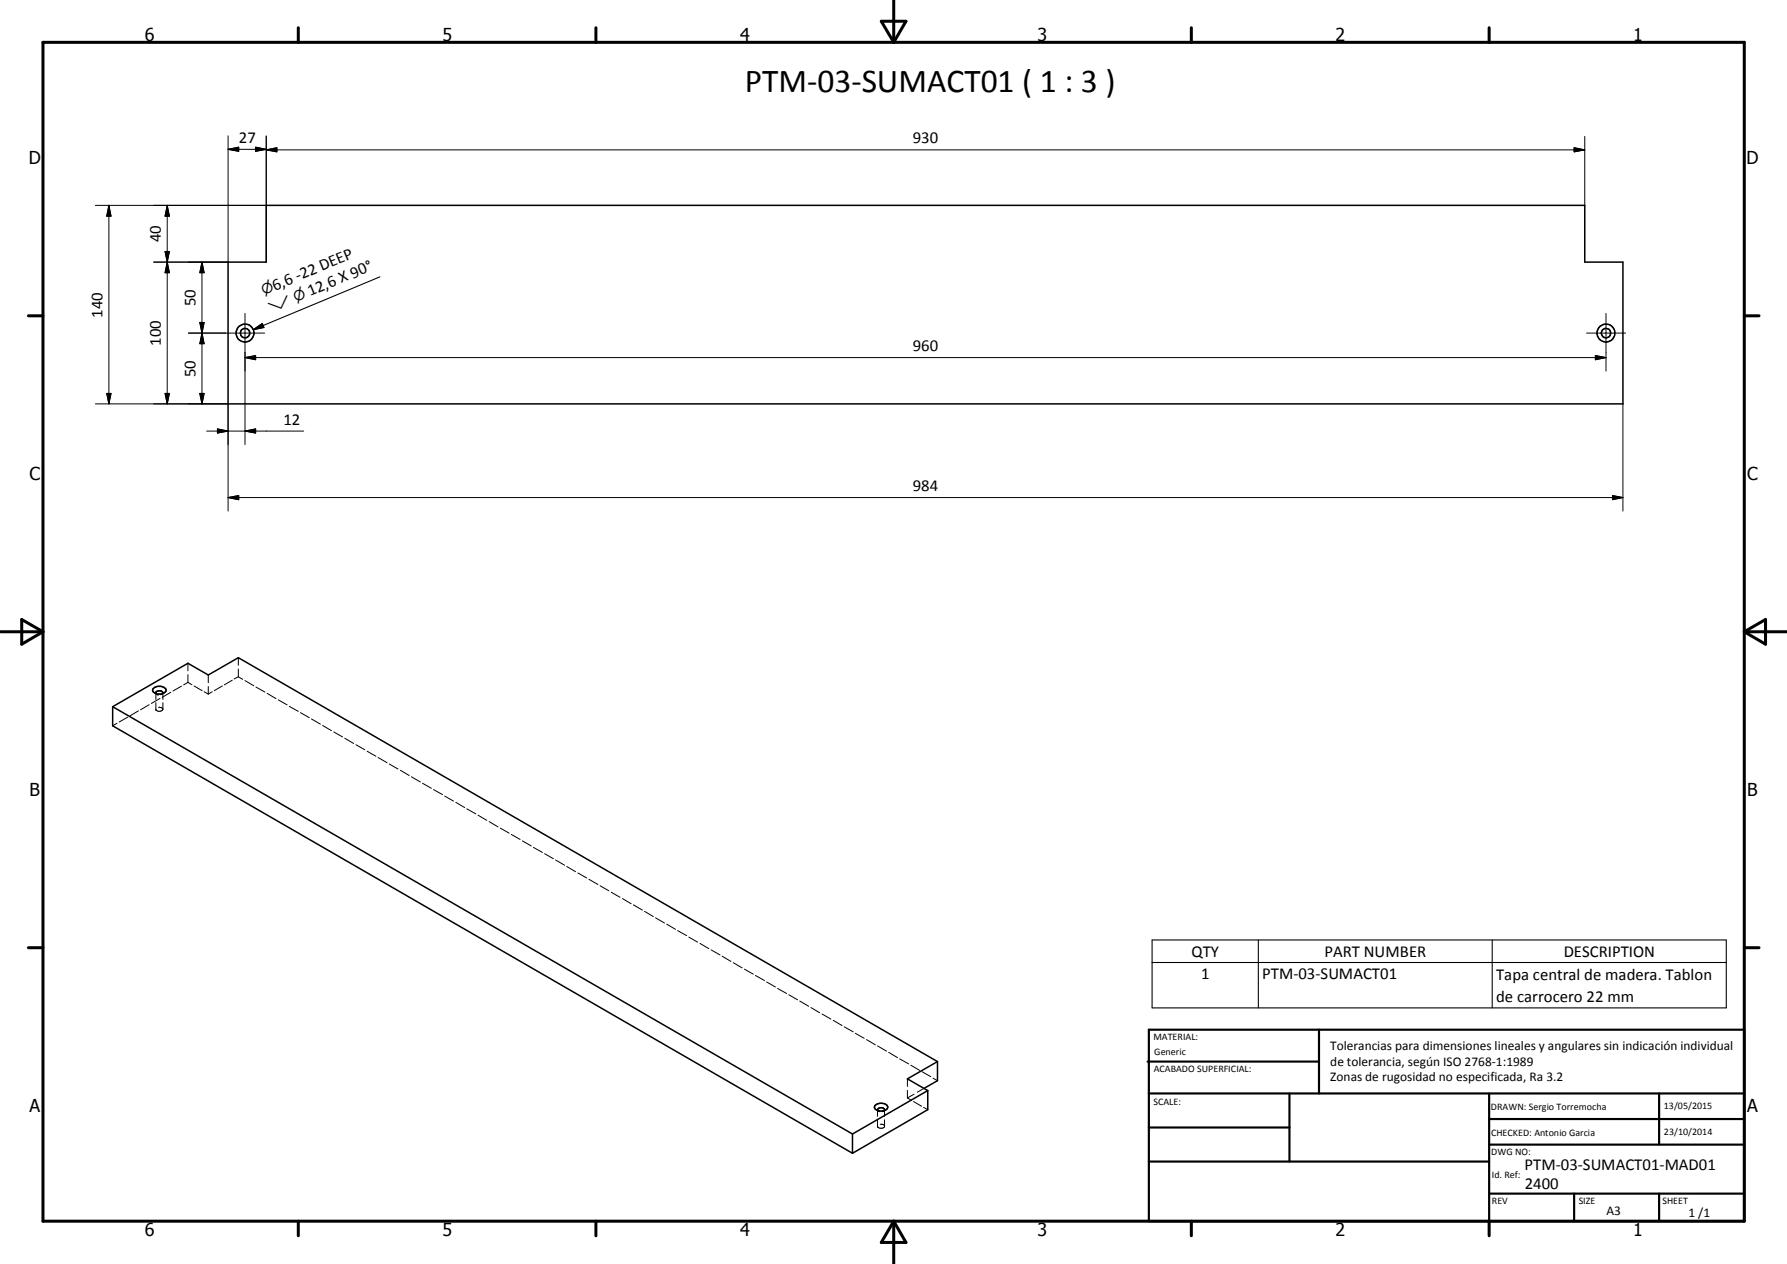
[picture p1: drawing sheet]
<svg xmlns="http://www.w3.org/2000/svg" width="420mm" height="297mm" viewBox="0 0 420 297" stroke-linecap="round" stroke-linejoin="round" font-family="sans-serif">
<g fill="none" stroke="#000" stroke-width=".35">
<path d="M62.6 48.3h310v13.3h9v33.3h-328v-33.3h9zM26.5 166.1v4.5l173.9 100.4M26.5 166.1l17.7-10.2 4.8 2.7 7-4 164.4 94.9M26.5 166.1l173.9 100.4M36.1 161.7a2.07 2.07 0 0 1 2.9 .3 1.48 1.48 0 0 1-2.1 1.1 .83 .83 0 0 1-.9-.5 .83 .83 0 0 1 .1-.9zM36.7 163l.1-.5a1.19 1.19 0 0 1 1.4 .1v.4M205.7 259.8a2.01 2.01 0 0 1 3 .2v.2a1.82 1.82 0 0 1-3.1 0zM218.1 256.3v4.5l-17.7 10.2M218.1 256.3l-17.7 10.2M220.4 249.5l-7.1 4 4.8 2.8M220.4 249.5v4.5l-3.2 1.8M200.4 266.5v4.5"/>
<path d="M206.4 261a.77 .77 0 0 1 .5-.8 .77 .77 0 0 1 .9 .3l.1 .5"/>
<circle cx="57.6" cy="78.3" r="2.1"/>
<circle cx="57.6" cy="78.3" r="1.12"/>
<circle cx="377.6" cy="78.3" r="2.11"/>
<circle cx="377.6" cy="78.3" r="1.09"/>
</g>
<g fill="none" stroke="#000" stroke-width=".24">
<path d="M53.6 35.1l2.5-.5v1zM53.6 31.9v29.7h-17.5M53.6 35.1h9M60.1 34.6l2.5 .5-2.5 .5zM62.6 35.2l2.5-.5v1zM62.6 35.2h310M62.6 31.9v29.7M370.1 34.7l2.5 .5-2.5 .5zM372.6 32v16.3M22.4 48.3h40.2M25.6 48.3l.5 2.5h-1zM25.6 48.3v46.6"/>
<path d="M38.8 59.1h1l-.5 2.5zM38.8 59.1l1 5h-1l1-5zM39.3 48.3l.5 2.5h-1zM39.3 48.3v46.6M39.3 61.6l.5 2.5h-1zM44.3 78.3h17.9M47 75.8h1l-.5 2.5zM47 75.8l1 5h-1l1-5zM47.5 78.3l.5 2.5h-1zM47.5 61.6l.5 2.5h-1zM47.5 61.6v33.3M57.6 73.7v30.8"/>
<path d="M373 78.3h9.2M377.6 73.7v13.5M22.4 94.9h31.2v25.2M25.1 92.5h1l-.5 2.4zM38.8 92.5h1l-.5 2.4zM47 92.5h1l-.5 2.4zM57.6 84l2.5-.4v.9zM57.6 84h320M375.1 83.6l2.5 .4-2.5 .5zM381.6 94.9v25.2M48.6 101.3h22.8M51.1 100.8l2.5 .5-2.5 .5z"/>
<path d="M53.6 116.9l2.5-.4v.9zM53.6 116.9h328M57.6 101.3l2.5-.5v1zM379.1 116.5l2.5 .4-2.5 .5zM44.2 155.9v1.7M44.2 158.5v1.9M49 158.6v1.8M54.6 159.9l-1.9 1.1M56 154.6v1.7M56 157.2v1.8M56 159l-.9 .6M56 159l1.1 .6"/>
<path d="M57.6 159.9l2.1 1.3M27.5 170l-1 .6M30 168.5l-2 1.2M32.5 167l-1.9 1.2M35.1 165.6l-2 1.2M36.4 162.9h.1M36.6 166.7h.1M36.6 165.1v1.7a1 1 0 0 0 1.7-.1M36.6 162.8v1.6M36.7 163l.5 .2M36.7 163.1l.2 .1M37.2 163.2h.1"/>
<path d="M37.3 166.2l.6 .1 .4 .4M37.6 164.1l-2 1.2M38.2 163.1l-.5 .1M38.2 163l-.1 .1M38.3 162.8v1.6M38.3 165.1v1.6M38.6 162.9h-.2M40.2 162.7l-2.1 1.2M42.7 161.2l-2 1.2M44.2 160.4l-1 .6M44.2 160.4l.9 .5M45.6 161.2l1.9 1.1"/>
<path d="M48 162.6l1 .5M49 161.3v1.8M49.9 162.6l-.9 .5M52.3 161.2l-1.9 1.1M60.2 161.5l2.1 1.1M62.8 162.9l2.1 1.3M65.4 164.5l2.1 1.2M68 166l2.1 1.2M70.6 167.5l2.1 1.2M73.2 169l2.1 1.2M75.8 170.5l2.1 1.2M78.5 172l2 1.2"/>
<path d="M81.1 173.5l2 1.2M83.7 175l2.1 1.2M86.3 176.5l2.1 1.2M88.9 178l2.1 1.2M91.5 179.5l2.1 1.2M94.1 181l2.1 1.2M96.7 182.5l2.1 1.3M99.3 184.1l2.1 1.2M101.9 185.5l2.1 1.2M104.6 187.1l2 1.2M107.2 188.6l2.1 1.2M109.8 190.1l2.1 1.2"/>
<path d="M112.4 191.6l2.1 1.2M115 193.1l2.1 1.2M117.6 194.6l2.1 1.2M120.2 196.1l2.1 1.2M122.8 197.6l2.1 1.2M125.4 199.1l2.1 1.2M128 200.6l2.1 1.2M130.6 202.1l2.1 1.2M133.3 203.6l2 1.3M135.9 205.1l2.1 1.2M138.5 206.6l2.1 1.3M141.1 208.2l2.1 1.1"/>
<path d="M143.7 209.7l2.1 1.2M146.3 211.2l2.1 1.2M148.9 212.6l2.1 1.3M151.5 214.2l2.1 1.2M154.1 215.7l2.1 1.2M156.7 217.2l2.1 1.2M159.3 218.7l2.1 1.2M162 220.2l2 1.2M164.6 221.7l2.1 1.2M167.2 223.2l2.1 1.2M169.8 224.7l2.1 1.2M172.4 226.2l2.1 1.3"/>
<path d="M175 227.8l2.1 1.1M177.6 229.2l2.1 1.2M180.2 230.8l2.1 1.1M182.8 232.3l2.1 1.2M185.5 233.8l2 1.1M188 235.2l2.1 1.3M190.7 236.8l2 1.2M193.3 238.3l2.1 1.2M195.9 239.8l2.1 1.2M198.5 241.3l2.1 1.2M201.1 242.8l2.1 1.2M203.7 244.3l2.1 1.2"/>
<path d="M206.3 245.8l2.1 1.2M208.9 247.3l2.1 1.2M211.5 248.8l2.1 1.2M213.3 258l1 .6M213.3 253.5v1.8M213.3 256.2v1.8M214.2 250.3l2 1.2M214.8 258.9l1.9 1.1M214.9 257.1l-1.6 .9M216.8 251.8l2.1 1.2M217.2 255.8l-1.5 .9M219.4 253.4l1 .6"/>
<path d="M206.1 260.8l.1 .1M206.3 264.7h.1M206.3 260.8v1.5M206.3 263.1v1.6M206.4 261l.4 .2M206.4 261l.2 .1M206.8 261.2h.1M207 264.2h.6l.4 .3M207.9 261l-.5 .2M207.9 261l-.2 .2M208 263.1v1.7a1.01 1.01 0 0 1-1.7-.1M208 260.8v1.5"/>
<path d="M208.3 260.8l-.2 .1M217.2 260.2l.9 .6"/>
</g>
<g fill="none" stroke="#000" stroke-width=".71">
<path d="M10.1 9.9h400v277.1h-400zM70.1 6.5v3.4M140.1 6.5v3.4M207.2 5h5.8l-2.9 4.9zM210.1 0v9.9M280.1 6.5v3.4M350.1 6.5v3.4M6.7 74.2h3.4M410.1 74.2h3.5M.1 148.5h10M5.1 145.6l5 2.9-5 2.9zM410.1 148.5h10"/>
<path d="M410.1 148.5l5-2.9v5.8zM6.7 222.7h3.4M410.1 222.7h3.5M70.1 287v3.4M140.1 287v3.4M210.1 287v10M210.1 287l2.9 5h-5.8zM280.1 287v3.4M350.1 287v3.4"/>
</g>
<g fill="none" stroke="#000" stroke-width=".51">
<path d="M269.8 249.5h40.3M270.1 242h140v45h-140zM270.1 257h140M303.2 257v16M310.1 242v15M350.1 257v30M390.1 257v12M270.1 265h33.1M270.1 273h80M350.1 269h60M350.1 263h60M350.1 280.5h60"/>
<path d="M370.1 280.5v6.5M390.1 280.5v6.5"/>
</g>
<path d="M59.6 77.5l2.1-1.5 .3 1zM89.3 65.1l-29.7 12.4M270.9 220.9h135v16h-135zM270.9 226.2h135M295.9 220.9v16M350.8 220.9v16" fill="none" stroke="#000" stroke-width=".25"/>
<g fill="#000">
<path d="M53.6 35.1l2.5-.5v1zM60.1 34.6l2.5 .5-2.5 .5zM62.6 35.2l2.5-.5v1zM370.1 34.7l2.5 .5-2.5 .5zM25.6 48.3l.5 2.5h-1zM38.8 59.1h1l-.5 2.5zM39.3 48.3l.5 2.5h-1zM39.3 61.6l.5 2.5h-1zM47 75.8h1l-.5 2.5zM47.5 61.6l.5 2.5h-1zM59.6 77.5l2.1-1.5 .3 1zM25.1 92.5h1l-.5 2.4z"/>
<path d="M38.8 92.5h1l-.5 2.4zM47 92.5h1l-.5 2.4zM47.5 78.3l.5 2.5h-1zM57.6 84l2.5-.4v.9zM375.1 83.6l2.5 .4-2.5 .5zM51.1 100.8l2.5 .5-2.5 .5zM53.6 116.9l2.5-.4v.9zM57.6 101.3l2.5-.5v1zM379.1 116.5l2.5 .4-2.5 .5z"/>
</g>
<text font-size="7.9" x="175.1" y="21.6">PTM-03-SUMACT01 ( 1 : 3 )</text>
<g font-size="4.2">
<text x="34" y="9.6">6</text>
<text x="104" y="9.6">5</text>
<text x="174" y="9.6">4</text>
<text x="244" y="9.6">3</text>
<text x="314" y="9.6">2</text>
<text x="384" y="9.6">1</text>
<text x="6.8" y="38.7">D</text>
<text x="410.6" y="38.7">D</text>
<text x="7" y="112.9">C</text>
<text x="410.8" y="112.9">C</text>
<text x="7" y="187.1">B</text>
<text x="410.8" y="187.1">B</text>
<text x="7" y="261.4">A</text>
<text x="410.8" y="261.4">A</text>
<text x="34" y="290.4">6</text>
<text x="104" y="290.4">5</text>
<text x="174" y="290.4">4</text>
<text x="244" y="290.4">3</text>
<text x="314" y="290.4">2</text>
<text x="384" y="290.4">1</text>
</g>
<g font-size="3.9">
<text x="56.1" y="33.6">27</text>
<text x="214.6" y="33.7">930</text>
<text x="37.8" y="57" transform="rotate(-90 37.8 57)">40</text>
<text x="46" y="72" transform="rotate(-90 46 72)">50</text>
<text x="64.6" y="68.4" transform="rotate(-22 64.6 68.4)">6,6 -22 DEEP</text>
<text x="72.9" y="69.6" transform="rotate(-22 72.9 69.6)">12,6 X 90°</text>
<text x="24.1" y="74.6" transform="rotate(-90 24.1 74.6)">140</text>
<text x="37.8" y="81.3" transform="rotate(-90 37.8 81.3)">100</text>
<text x="214.6" y="82.5">960</text>
<text x="46" y="88.6" transform="rotate(-90 46 88.6)">50</text>
<text x="66.7" y="99.8">12</text>
<text x="214.6" y="115.4">984</text>
<text x="280.2" y="224.8">QTY</text>
<text x="311.4" y="224.8">PART NUMBER</text>
<text x="367.7" y="224.8">DESCRIPTION</text>
<text x="282.4" y="230.1">1</text>
<text x="296.8" y="230.1">PTM-03-SUMACT01</text>
<text x="351.8" y="230.2">Tapa central de madera. Tablon</text>
<text x="351.8" y="235.5">de carrocero 22 mm</text>
<text x="358.5" y="275">PTM-03-SUMACT01-MAD01</text>
<text x="358.5" y="279.4">2400</text>
</g>
<g font-size="3.3">
<text x="62" y="69.4" transform="rotate(-22 62 69.4)">n</text>
<text x="69.5" y="71" transform="rotate(-22 69.5 71)">n</text>
<text x="63.7" y="73.4" transform="rotate(-22 63.7 73.4)">w</text>
</g>
<g font-size="3.1">
<text x="312.7" y="246.8">Tolerancias para dimensiones lineales y angulares sin indicación individual</text>
<text x="312.7" y="250.4">de tolerancia, según ISO 2768-1:1989</text>
<text x="312.7" y="254">Zonas de rugosidad no especificada, Ra 3.2</text>
<text x="377.7" y="285.6">A3</text>
<text x="397" y="285.9">1 /1</text>
</g>
<g font-size="2.4">
<text x="271.2" y="244.4">MATERIAL:</text>
<text x="271.3" y="252">ACABADO SUPERFICIAL:</text>
<text x="271.4" y="247.9">Generic</text>
<text x="271.2" y="259.7">SCALE:</text>
<text x="350.6" y="260.8">DRAWN: Sergio Torremocha</text>
<text x="391.2" y="260.6">13/05/2015</text>
<text x="350.6" y="267">CHECKED: Antonio Garcia</text>
<text x="391.2" y="266.7">23/10/2014</text>
<text x="350.6" y="271.4">DWG NO:</text>
<text x="350.8" y="276.9">Id. Ref:</text>
<text x="350.8" y="282.8">REV</text>
<text x="371.2" y="282.9">SIZE</text>
<text x="390.9" y="282.9">SHEET</text>
</g>
</svg>
